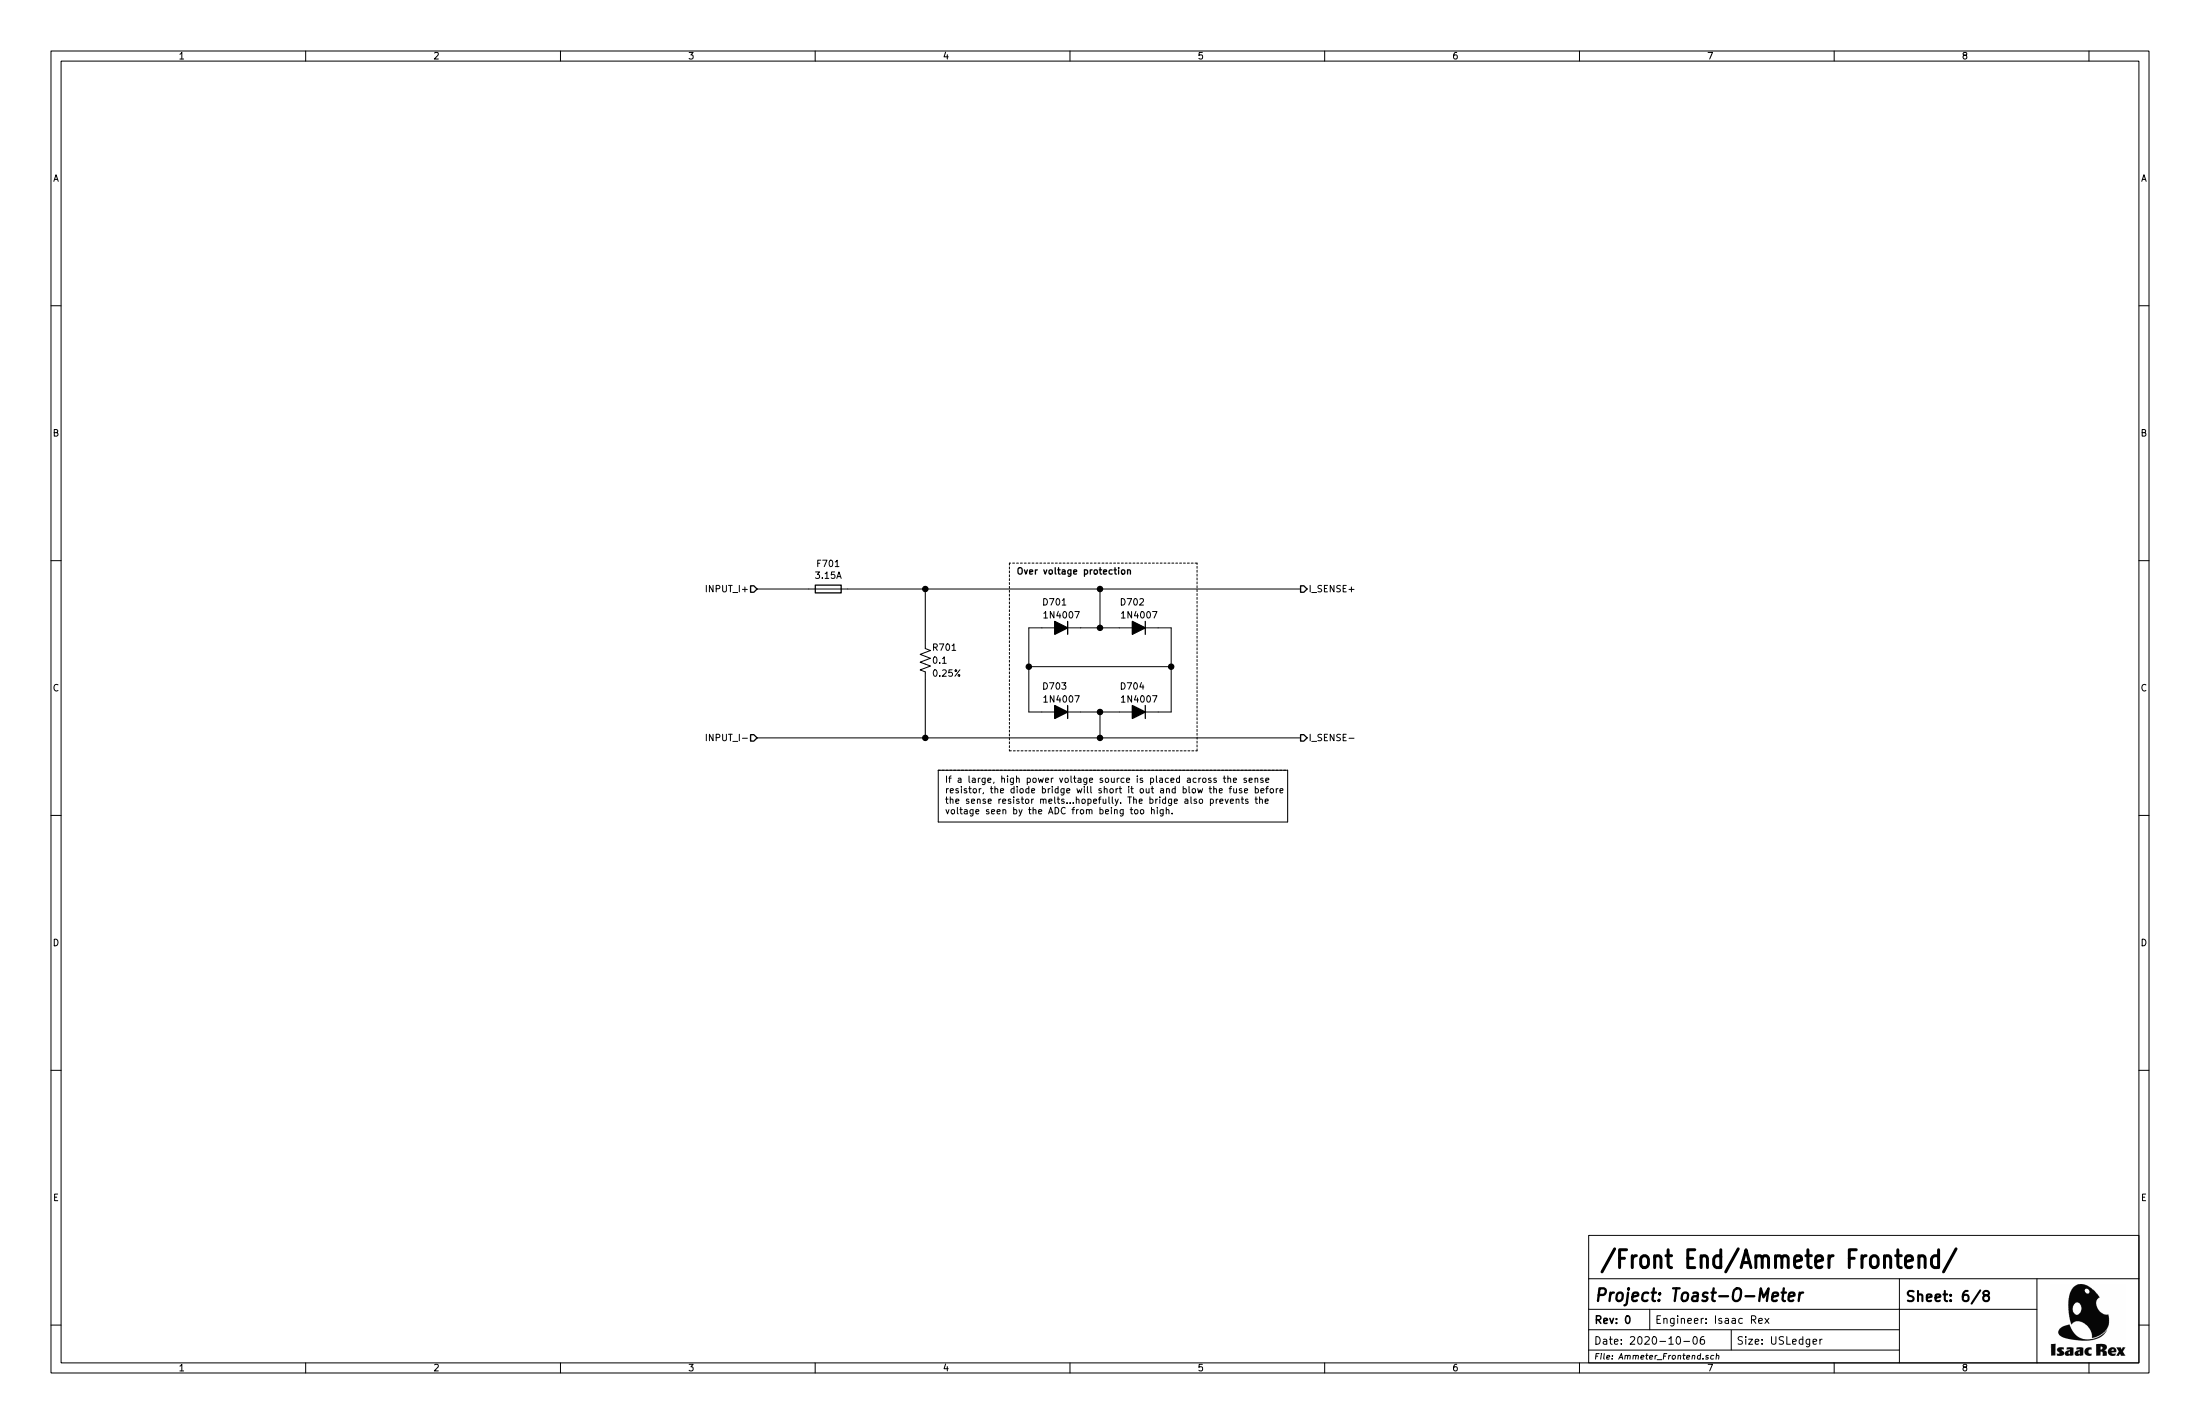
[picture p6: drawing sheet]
EESchema Schematic File Version 4
EELAYER 30 0
EELAYER END
$Descr USLedger 17000 11000
encoding utf-8
Sheet 6 8
Title "Toast-O-Meter"
Date "2020-10-06"
Rev "0"
Comp ""
Comment1 "Isaac Rex"
Comment2 ""
Comment3 ""
Comment4 ""
$EndDescr
$Comp
L Device:Fuse F?
U 1 1
P 6400 4550
AR Path="/5F511849/5FE50BA2" Ref="F?"  Part="1" 
AR Path="/5F511849/5FE469BC/5FE50BA2" Ref="F701"  Part="1" 
F 0 "F701" V 6203 4550 50  0000 C CNN
F 1 "3.15A" V 6294 4550 50  0000 C CNN
F 2 "irex_Fuse:Fuseholder_Cylinder-5x20mm_Littlefuse_0PTF0078P_Horizontal_Open" V 6330 4550 50  0001 C CNN
F 3 "https://media.digikey.com/pdf/Data%20Sheets/Littelfuse%20PDFs/617Series_Fuse_DS_v1%200.pdf~" H 6400 4550 50  0001 C CNN
F 4 "https://www.digikey.com/en/products/detail/littelfuse-inc/0PTF0078P/3427168 ; https://www.digikey.com/en/products/detail/littelfuse-inc/06173.15MXP/5233771" H 6400 4550 50  0001 C CNN "Digi-Key Link"
F 5 "F6094-ND; F11153-ND" H 6400 4550 50  0001 C CNN "Digi-Key PN"
	1    6400 4550
	0    1    1    0   
$EndComp
Text HLabel 10050 5700 2    50   Output ~ 0
I_SENSE-
Text HLabel 10050 4550 2    50   Output ~ 0
I_SENSE+
$Comp
L Device:D_ALT D?
U 1 1
P 8200 4850
AR Path="/5F511849/5FE50BB4" Ref="D?"  Part="1" 
AR Path="/5F511849/5FE469BC/5FE50BB4" Ref="D701"  Part="1" 
F 0 "D701" H 8150 5050 50  0000 L CNN
F 1 "1N4007" H 8050 4950 50  0000 L CNN
F 2 "Diode_SMD:D_SOD-123" H 8200 4850 50  0001 C CNN
F 3 "http://www.smc-diodes.com/propdf/1N4001FL-1N4007FL%20N1646%20REV.A.pdf" H 8200 4850 50  0001 C CNN
F 4 "https://www.digikey.com/en/products/detail/smc-diode-solutions/1N4007FLTR/11657817" H 8200 4850 50  0001 C CNN "Digi-Key Link"
F 5 "1655-1N4007FLCT-ND" H 8200 4850 50  0001 C CNN "Digi-Key PN"
	1    8200 4850
	-1   0    0    -1  
$EndComp
$Comp
L Device:D_ALT D?
U 1 1
P 8800 4850
AR Path="/5F511849/5FE50BBA" Ref="D?"  Part="1" 
AR Path="/5F511849/5FE469BC/5FE50BBA" Ref="D702"  Part="1" 
F 0 "D702" H 8750 5050 50  0000 L CNN
F 1 "1N4007" H 8650 4950 50  0000 L CNN
F 2 "Diode_SMD:D_SOD-123" H 8800 4850 50  0001 C CNN
F 3 "http://www.smc-diodes.com/propdf/1N4001FL-1N4007FL%20N1646%20REV.A.pdf" H 8800 4850 50  0001 C CNN
F 4 "https://www.digikey.com/en/products/detail/smc-diode-solutions/1N4007FLTR/11657817" H 8800 4850 50  0001 C CNN "Digi-Key Link"
F 5 "1655-1N4007FLCT-ND" H 8800 4850 50  0001 C CNN "Digi-Key PN"
	1    8800 4850
	-1   0    0    -1  
$EndComp
$Comp
L Device:D_ALT D?
U 1 1
P 8800 5500
AR Path="/5F511849/5FE50BC0" Ref="D?"  Part="1" 
AR Path="/5F511849/5FE469BC/5FE50BC0" Ref="D704"  Part="1" 
F 0 "D704" H 8750 5700 50  0000 L CNN
F 1 "1N4007" H 8650 5600 50  0000 L CNN
F 2 "Diode_SMD:D_SOD-123" H 8800 5500 50  0001 C CNN
F 3 "http://www.smc-diodes.com/propdf/1N4001FL-1N4007FL%20N1646%20REV.A.pdf" H 8800 5500 50  0001 C CNN
F 4 "https://www.digikey.com/en/products/detail/smc-diode-solutions/1N4007FLTR/11657817" H 8800 5500 50  0001 C CNN "Digi-Key Link"
F 5 "1655-1N4007FLCT-ND" H 8800 5500 50  0001 C CNN "Digi-Key PN"
	1    8800 5500
	-1   0    0    -1  
$EndComp
$Comp
L Device:D_ALT D?
U 1 1
P 8200 5500
AR Path="/5F511849/5FE50BC6" Ref="D?"  Part="1" 
AR Path="/5F511849/5FE469BC/5FE50BC6" Ref="D703"  Part="1" 
F 0 "D703" H 8150 5700 50  0000 L CNN
F 1 "1N4007" H 8050 5600 50  0000 L CNN
F 2 "Diode_SMD:D_SOD-123" H 8200 5500 50  0001 C CNN
F 3 "http://www.smc-diodes.com/propdf/1N4001FL-1N4007FL%20N1646%20REV.A.pdf" H 8200 5500 50  0001 C CNN
F 4 "https://www.digikey.com/en/products/detail/smc-diode-solutions/1N4007FLTR/11657817" H 8200 5500 50  0001 C CNN "Digi-Key Link"
F 5 "1655-1N4007FLCT-ND" H 8200 5500 50  0001 C CNN "Digi-Key PN"
	1    8200 5500
	-1   0    0    -1  
$EndComp
Wire Wire Line
	7950 4850 8050 4850
Wire Wire Line
	7950 4850 7950 5150
Wire Wire Line
	7950 5500 8050 5500
Wire Wire Line
	8350 4850 8500 4850
Wire Wire Line
	8350 5500 8500 5500
Wire Wire Line
	8950 5500 9050 5500
Wire Wire Line
	9050 5500 9050 5150
Wire Wire Line
	9050 4850 8950 4850
Wire Wire Line
	7950 5150 9050 5150
Connection ~ 7950 5150
Wire Wire Line
	7950 5150 7950 5500
Connection ~ 9050 5150
Wire Wire Line
	9050 5150 9050 4850
Wire Wire Line
	8500 5700 8500 5500
Connection ~ 8500 5500
Wire Wire Line
	8500 5500 8650 5500
Wire Wire Line
	8500 4550 8500 4850
Connection ~ 8500 4850
Wire Wire Line
	8500 4850 8650 4850
Wire Wire Line
	8500 4550 10050 4550
Wire Wire Line
	8500 5700 10050 5700
Text HLabel 5850 5700 0    50   Input ~ 0
INPUT_I-
Wire Notes Line
	7800 5800 9250 5800
Wire Notes Line
	9250 5800 9250 4350
Wire Notes Line
	9250 4350 7800 4350
Text Notes 7850 4450 0    50   ~ 10
Over voltage protection
Wire Notes Line
	7800 4350 7800 5800
Text Notes 7300 6300 0    50   ~ 0
If a large, high power voltage source is placed across the sense\nresistor, the diode bridge will short it out and blow the fuse before\nthe sense resistor melts…hopefully. The bridge also prevents the \nvoltage seen by the ADC from being too high.
Wire Notes Line
	7250 5950 9950 5950
Wire Notes Line style solid
	9950 5950 9950 6350
Wire Notes Line style solid
	9950 6350 7250 6350
Wire Notes Line style solid
	7250 6350 7250 5950
Wire Notes Line style solid
	7250 5950 9950 5950
Connection ~ 8500 5700
Connection ~ 8500 4550
$Comp
L Device:R_US R?
U 1 1
P 7150 5100
AR Path="/5FE50B9C" Ref="R?"  Part="1" 
AR Path="/5F511849/5FE50B9C" Ref="R?"  Part="1" 
AR Path="/5F511849/5FE469BC/5FE50B9C" Ref="R701"  Part="1" 
F 0 "R701" H 7200 5200 50  0000 L CNN
F 1 "0.1" H 7200 5100 50  0000 L CNN
F 2 "Resistor_SMD:R_Shunt_Ohmite_LVK24" V 7190 5090 50  0001 C CNN
F 3 "~" H 7150 5100 50  0001 C CNN
F 4 "0.25%" H 7200 5000 50  0000 L CNN "Tolerance"
F 5 "https://www.digikey.com/en/products/detail/ohmite/LVK24R100CER/11631992" H 7150 5100 50  0001 C CNN "Digi-Key Link"
F 6 "273-LVK24R100CERDKR-ND" H 7150 5100 50  0001 C CNN "Digi-Key PN"
	1    7150 5100
	1    0    0    -1  
$EndComp
Wire Wire Line
	6550 4550 7150 4550
Wire Wire Line
	7150 4950 7150 4550
Wire Wire Line
	7150 5700 7150 5250
Wire Wire Line
	7150 4550 8500 4550
Wire Wire Line
	7150 5700 8500 5700
Connection ~ 7150 4550
Wire Wire Line
	7150 5700 5850 5700
Connection ~ 7150 5700
Text HLabel 5850 4550 0    50   Input ~ 0
INPUT_I+
Wire Wire Line
	5850 4550 6250 4550
$EndSCHEMATC
